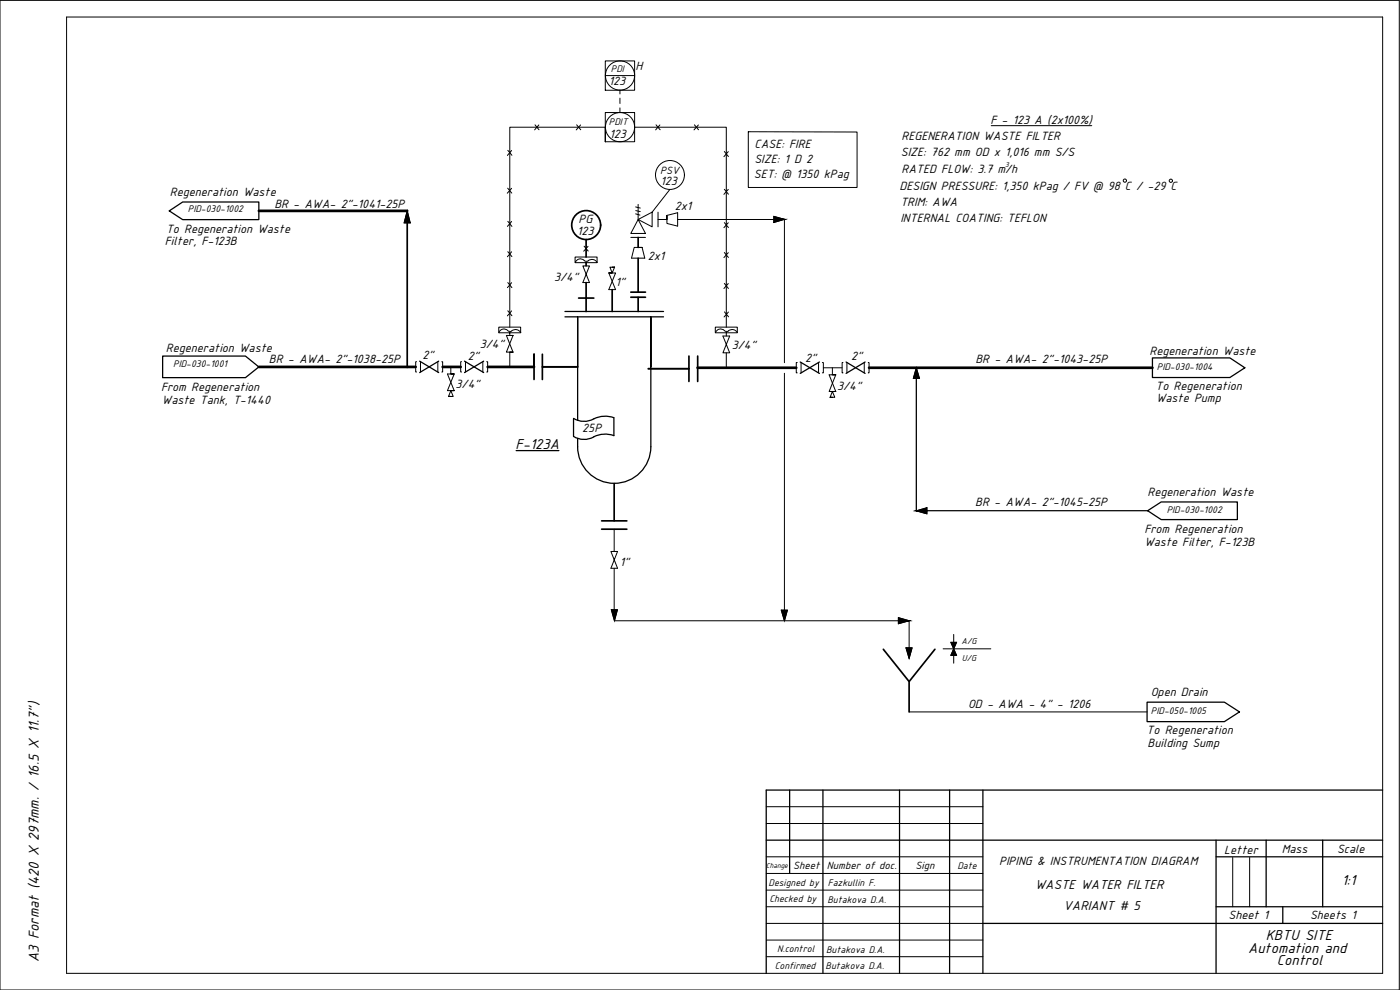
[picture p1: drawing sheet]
<svg xmlns="http://www.w3.org/2000/svg" width="420mm" height="297mm" viewBox="0 0 420 297" stroke-linecap="round" stroke-linejoin="round" font-family="sans-serif">
<!-- layer: 0 -->
<g fill="none" stroke="#000" stroke-width=".3">
<path d="M0 .1h419.9v296.9h-419.9zM20 5.1h395v286.9h-395zM181.7 18.3h8.8v8.8h-8.8zM160.6 37.5l1.2 1.4M161.7 37.5l-1.3 1.5M173.1 37.5l1.2 1.4M174.2 37.5l-1.3 1.5M181.7 22.7h8.8M186.1 27.1v1.1M186.1 29.4v1.7M186.1 32.4v1.4M190.5 38.2h27.5v60"/>
<path d="M196.9 37.5l1.2 1.4M198 37.5l-1.2 1.5M208.4 37.5l1.2 1.4M209.6 37.5l-1.3 1.5M224.6 39.5l32.6 .1v16.6h-32.6zM297.5 37.7h30.2M152.4 56.5l1.2 1.4M152.4 45.1l1.2 1.5M153.5 56.5l-1.3 1.5M153.5 45.2l-1.2 1.4M181.7 42.5h8.8v-8.7h-8.8v8.7v-4.3h-28.7v60M201 56.8l-5.3 6.9"/>
<path d="M217.4 45.5l1.2 1.5M217.4 56.8l1.2 1.5M218.6 45.5l-1.3 1.5M218.6 56.8l-1.3 1.5M122.2 63.3h.1M122.2 63.3l.9 3.6h-1.8zM152.4 75.5l1.2 1.5M152.4 66.4l1.2 1.5M153.5 75.6l-1.2 1.4M153.5 66.4l-1.2 1.5M172.6 77.1h6.6v1.7h-6.6zM174.9 79.8h2l-2 5h2z"/>
<path d="M175.3 73.9l1.2 1.4M176.5 73.9l-1.3 1.5M179.2 78.8a1.93 1.93 0 0 0-3-.4l-.6-.1a1.69 1.69 0 0 0-3 .5M189.3 71.2h4.4M190.8 62.1l1.4 .3M190.8 64.2l1.3 .3M190.8 63.2l1.4 .3M191.5 74.2h1.2h-2.4l-.8 3.3h4l-.8-3.3M191.5 65.9l2.2 4.1h-4.4zM191.5 65.9l4.2-2.2v4.4zM191.5 61.3v4.6M197.5 63.7v4.4"/>
<path d="M200.2 64.6l3.2-.8v4l-3.2-.8v-2.4v1.3h-2.7M203.4 65.9h28.8M217.4 66.8l1.2 1.5M217.4 75.8l1.2 1.4M218.6 66.8l-1.3 1.5M218.6 75.8l-1.3 1.5M232.2 64.9l3.2 .9-3.2 .9zM235.4 65.8v43M152.4 93.2l1.2 1.5M152.4 84.8l1.2 1.5M153 99.9h-3.3v-1.7h6.6v1.7h-3.3v.8h1h-2l2 4.9M153.5 93.3l-1.2 1.5"/>
<path d="M153.5 84.8l-1.2 1.5M153.6 99.3a1.84 1.84 0 0 1 2.7 .5M153.6 99.3a1.16 1.16 0 0 1-1.6-.4l-.8-.2-.7 .2-.8 .9M182.7 81.9l2 5h-2l2-5h-2h1M183.7 80.2h.7h-1.4l.7 1.7 .7-1.7M214.7 98.2h6.6v1.7h-6.6zM217.4 85l1.2 1.6M217.4 93.6l1.3 1.5M218 99.9v.9M218.6 85.1l-1.3 1.5M218.6 99.3a1.84 1.84 0 0 1 2.7 .5M218.6 99.3a1.16 1.16 0 0 1-1.6-.4l-.7-.2-.8 .2-.8 .9"/>
<path d="M218.6 93.6l-1.3 1.5M125 108.5h-.2v3.1h.2M126.2 108.5v3.1M131.4 108.5v3.1M132.6 108.5h.2v3.1h-.2M134.6 118.9l.7-1.7 .7 1.7h-1.4h.7M135.3 110.1v2.1h1h-2l2 5M136.3 112.2l-2 5h2h-1M138.5 108.5h-.2v3.1h.2M139.7 108.5v3.1M144.9 108.5v3.1M146 108.5h.3v3.1h-.3"/>
<path d="M154 100.7l-2 4.9h2h-1v4.5M217 100.8l2 5.1h-2l2-5.1zM218 105.9v4.4M235.4 112v71.1M239.3 108.8h-.3v3.1h.3M240.4 108.8v3.1M245.7 108.8v3.1M246.8 108.8h.3v3.1h-.3M247.1 110.3h5.6M249.1 119.2l.7-1.7 .7 1.7h-1.4h.7M249.8 110.3v2.2h1h-2l2 5M250.8 112.5l-2 5h2h-1"/>
<path d="M253 108.8h-.3v3.1h.3M254.2 108.8v3.1M259.4 108.8v3.1M260.6 108.8h.2v3.1h-.2M275 110.3l.9 3.2h-1.8zM184.3 158.8v6.7M275 153.3l3.2-1v1.9zM183.3 165.5h2l-2 5h2zM184.3 170.5v12.5M183.5 183h1.8l-.9 3.3zM184.4 186.3h85.2M234.5 183.1h1.8l-.9 3.2z"/>
<path d="M269.6 185.3l3.2 1-3.2 .8zM271.9 194.4h1.8l-.9 3.2zM272.8 186.3v8.1M283 194.7h14.3M285.4 192.7h1.7l-.9 2zM286.2 194.7l.9 1.9h-1.7zM286.2 190.4v2.3M286.2 196.6v2.4M272.8 213.6h71.5M230 257.1h65M230 247.1h65M230 242h65"/>
<path d="M230 262.1h65"/>
<circle cx="186.1" cy="22.7" r="4.4"/>
<circle cx="186.1" cy="38.1" r="4.4"/>
<circle cx="201.1" cy="52.5" r="4.3"/>
<circle cx="337.6" cy="54.2" r=".49"/>
<circle cx="351.4" cy="54.2" r=".49"/>
</g>
<g fill="none" stroke="#000" stroke-width=".38">
<path d="M237 237.1v25M247 237.1v54.9M270 237.1v54.9M285 237.1v54.9M295 237.1v54.9M415 237.1h-185v54.9M230 252.1h185M365 252.1v39.9M365 257.1h50M380 252.1v20M397 252.1v20M295 277.1h120"/>
<path d="M365 272.1h50M385 272.1v5"/>
</g>
<path d="M370 257.3v14.8M375 257.3v14.8M230 277.1h65M230 272.1h65M230 267.1h65M230 287h65M230 282.1h65" fill="none" stroke="#000" stroke-width=".3"/>
<!-- layer: 0 -->
<g fill="none" stroke="#000" stroke-width=".38">
<path d="M50.8 63.3l4-2.7h22.9v5.3h-22.9zM169.5 95.1h29.6M169.5 93.5h29.6M48.8 106.8h24.9l4 3.3-4 3.2h-24.9zM125.9 108.4l5.8 3.4M131.7 108.4l-5.8 3.4M139.4 108.4l5.8 3.4M145.2 108.4l-5.8 3.4M173.4 110.1v-15v31M195.3 110.1v-15v39M240.2 108.6l5.7 3.4M245.9 108.6l-5.7 3.4"/>
<path d="M253.9 108.6l5.7 3.4M259.6 108.6l-5.7 3.4M275 113.5v39.8M345.9 107.4h23.2l4.5 2.9-4.5 3h-23.2zM154.9 135.2h12.8M172.1 125.6v5.4M173.4 134a11 11 0 0 0 10.9 11 11 11 0 0 0 11-11M173.4 131.6v2.5M184.2 125.3a8 8 0 0 0-6.7 .7l-1.6 .4h-1.5l-2.2-.9M184.2 125.3v5.4a7.8 7.8 0 0 0-6.7 .7l-1.6 .4h-1.5l-2.2-.8M278.2 153.2h66.2M344.4 153.2l4.1-2.6h22.8v5.3h-22.8z"/>
<path d="M344.3 210.7h23.2l4.5 2.9-4.5 2.9h-23.2z"/>
</g>
<path d="M77.7 63.3h44.5M77.7 110.1h47.1M132.8 110.1h5.5M146.3 110.1h14M209.3 110.3h29.7M260.8 110.3h85.1" fill="none" stroke="#000" stroke-width=".8"/>
<g fill="none" stroke="#000" stroke-width=".51">
<path d="M122.2 66.9v43.2M175.9 71.9v5.2M175.9 78.8v1M191.5 71.2v3M191.5 77.5v10.2M173.7 89.4h4.5M175.9 84.8v8.7M183.7 86.9v6.6M189.3 89.2h2.2M189.3 87.7h4.4M193.7 89.2h-2.2v4.3M160.3 110.1v-3.8v7.6"/>
<path d="M162.8 106.3v7.6M206.8 106.8v7.7M209.4 106.8v7.7M180.6 158.8h7.5M180.6 156.3h7.5M184.3 145.1v11.2M265.1 194.8l7.7 9.7v9.1M280.6 194.8l-7.8 9.7"/>
<circle cx="175.9" cy="67.5" r="4.3"/>
</g>
<g fill="#000" stroke="#000" stroke-width=".3">
<path d="M122.2 63.3l.9 3.6h-1.8zM275 110.3l.9 3.2h-1.8zM183.5 183h1.8l-.9 3.3zM234.5 183.1h1.8l-.9 3.2zM271.9 194.4h1.8l-.9 3.2zM285.4 192.7h1.7l-.9 2zM286.2 194.7l.9 1.9h-1.7z"/>
<path d="M232.2 64.9l3.2 .9h-3.2zM232.2 65.8v.9l3.2-.9z"/>
<path d="M275 153.3l3.2-1v1zM275 153.3l3.2 .9v-.9z"/>
<path d="M269.6 185.3l3.2 1h-3.2zM269.6 186.3v.8l3.2-.8z"/>
</g>
<path d="M162.8 110.1h10.6M194.6 110.6h12.2" fill="none" stroke="#000" stroke-width=".59"/>
<g font-size="4.7">
<text x="154.7" y="134.7">F-123A</text>
<text x="402.7" y="265.6">1:1</text>
<text x="374.6" y="285.9">Automation and</text>
<text x="379.9" y="282.2">KBTU SITE</text>
<text x="11.6" y="288.6" transform="rotate(-90 11.6 288.6)">А3 Format (420 X 297mm. / 16.5 X 11.7&quot;)</text>
<text x="383.2" y="289.7">Control</text>
</g>
<g font-size="4.2">
<text x="310.6" y="266.9">WASTE WATER FILTER</text>
<text x="319.2" y="273">VARIANT # 5</text>
</g>
<g font-size="3.9">
<text x="190.7" y="21.2">H</text>
<text x="182.7" y="25.6">123</text>
<text x="183" y="41.3">123</text>
<text x="297.2" y="37.2">F - 123 A (2x100%)</text>
<text x="226.5" y="44.3">CASE: FIRE</text>
<text x="270.3" y="46.9">SIZE: 762 mm OD x 1,016 mm S/S</text>
<text x="270.6" y="42.1">REGENERATION WASTE FILTER</text>
<text x="226.3" y="53.4">SET: @ 1350 kPag</text>
<text x="226.4" y="48.8">SIZE: 1 D 2</text>
<text x="270.6" y="51.9">RATED FLOW: 3.7 m/h</text>
<text x="51" y="58.8">Regeneration Waste</text>
<text x="198.2" y="55.4">123</text>
<text x="270" y="56.9">DESIGN PRESSURE: 1,350 kPag / FV @ 98 C / -29 C</text>
<text x="82.3" y="62.3">BR - AWA- 2&quot;-1041-25P</text>
<text x="202.5" y="62.9">2x1</text>
<text x="270.2" y="61.8">TRIM: AWA</text>
<text x="49.8" y="69.8">To Regeneration Waste</text>
<text x="173.2" y="70.6">123</text>
<text x="173.7" y="67">PG</text>
<text x="270.2" y="66.7">INTERNAL COATING: TEFLON</text>
<text x="49.5" y="73.6">Filter, F-123B</text>
<text x="194.4" y="78.1">2x1</text>
<text x="166.3" y="84.3">3/4&quot;</text>
<text x="184.7" y="85.8">1&quot;</text>
<text x="49.8" y="105.7">Regeneration Waste</text>
<text x="126.8" y="107.9">2&quot;</text>
<text x="144" y="104.5">3/4&quot;</text>
<text x="219.6" y="104.6">3/4&quot;</text>
<text x="345" y="106.5">Regeneration Waste</text>
<text x="80.7" y="109">BR - AWA- 2&quot;-1038-25P</text>
<text x="140.4" y="108">2&quot;</text>
<text x="241.6" y="108.6">2&quot;</text>
<text x="255.4" y="108.1">2&quot;</text>
<text x="292.7" y="108.8">BR - AWA- 2&quot;-1043-25P</text>
<text x="48.3" y="117.3">From Regeneration</text>
<text x="136.7" y="116.4">3/4&quot;</text>
<text x="251.2" y="116.9">3/4&quot;</text>
<text x="346.8" y="116.9">To Regeneration</text>
<text x="48.6" y="121.1">Waste Tank, T-1440</text>
<text x="347" y="120.7">Waste Pump</text>
<text x="174.8" y="129.6">25P</text>
<text x="344.4" y="148.7">Regeneration Waste</text>
<text x="292.7" y="151.8">BR - AWA- 2&quot;-1045-25P</text>
<text x="343.5" y="159.9">From Regeneration</text>
<text x="343.5" y="163.7">Waste Filter, F-123B</text>
<text x="186" y="169.8">1&quot;</text>
<text x="345.4" y="208.7">Open Drain</text>
<text x="290.5" y="212.3">OD - AWA - 4&quot; - 1206</text>
<text x="344.1" y="220.2">To Regeneration</text>
<text x="344.4" y="224.1">Building Sump</text>
<text x="367.4" y="256.1">Letter</text>
<text x="384.7" y="256">Mass</text>
<text x="401.3" y="256">Scale</text>
<text x="299.8" y="259.5">PIPING &amp; INSTRUMENTATION DIAGRAM</text>
<text x="368.7" y="275.6">Sheet 1</text>
<text x="393.1" y="275.6">Sheets 1</text>
</g>
<g font-size="3.4">
<text x="198.1" y="52.1">PSV</text>
<text x="238" y="260.6">Sheet</text>
<text x="248.2" y="260.6">Number of doc.</text>
<text x="274.7" y="260.6">Sign</text>
</g>
<g font-size="3.1">
<text x="183.3" y="21.7">PDI</text>
<text x="182.8" y="37.6">PDIT</text>
<text x="56.4" y="63.7">PID-030-1002</text>
<text x="52" y="110">PID-030-1001</text>
<text x="347.2" y="110.9">PID-030-1004</text>
<text x="350.1" y="153.9">PID-030-1002</text>
<text x="345.4" y="214.2">PID-050-1005</text>
<text x="287.3" y="260.6">Date</text>
<text x="230.6" y="265.7">Designed by</text>
<text x="248.5" y="266">Fazkullin F.</text>
<text x="230.9" y="270.5">Checked by</text>
<text x="248.3" y="270.9">Butakova D.A.</text>
<text x="233.3" y="285.7">N.control</text>
<text x="247.9" y="285.9">Butakova D.A.</text>
<text x="232.5" y="290.7">Confirmed</text>
<text x="247.8" y="290.6">Butakova D.A.</text>
</g>
<g font-size="2.8">
<text x="288.5" y="193.2">A/G</text>
<text x="288.7" y="198.3">U/G</text>
</g>
<g font-size="2.3">
<text x="301.7" y="50.1">3</text>
<text x="230" y="260.3">Change</text>
</g>
</svg>
